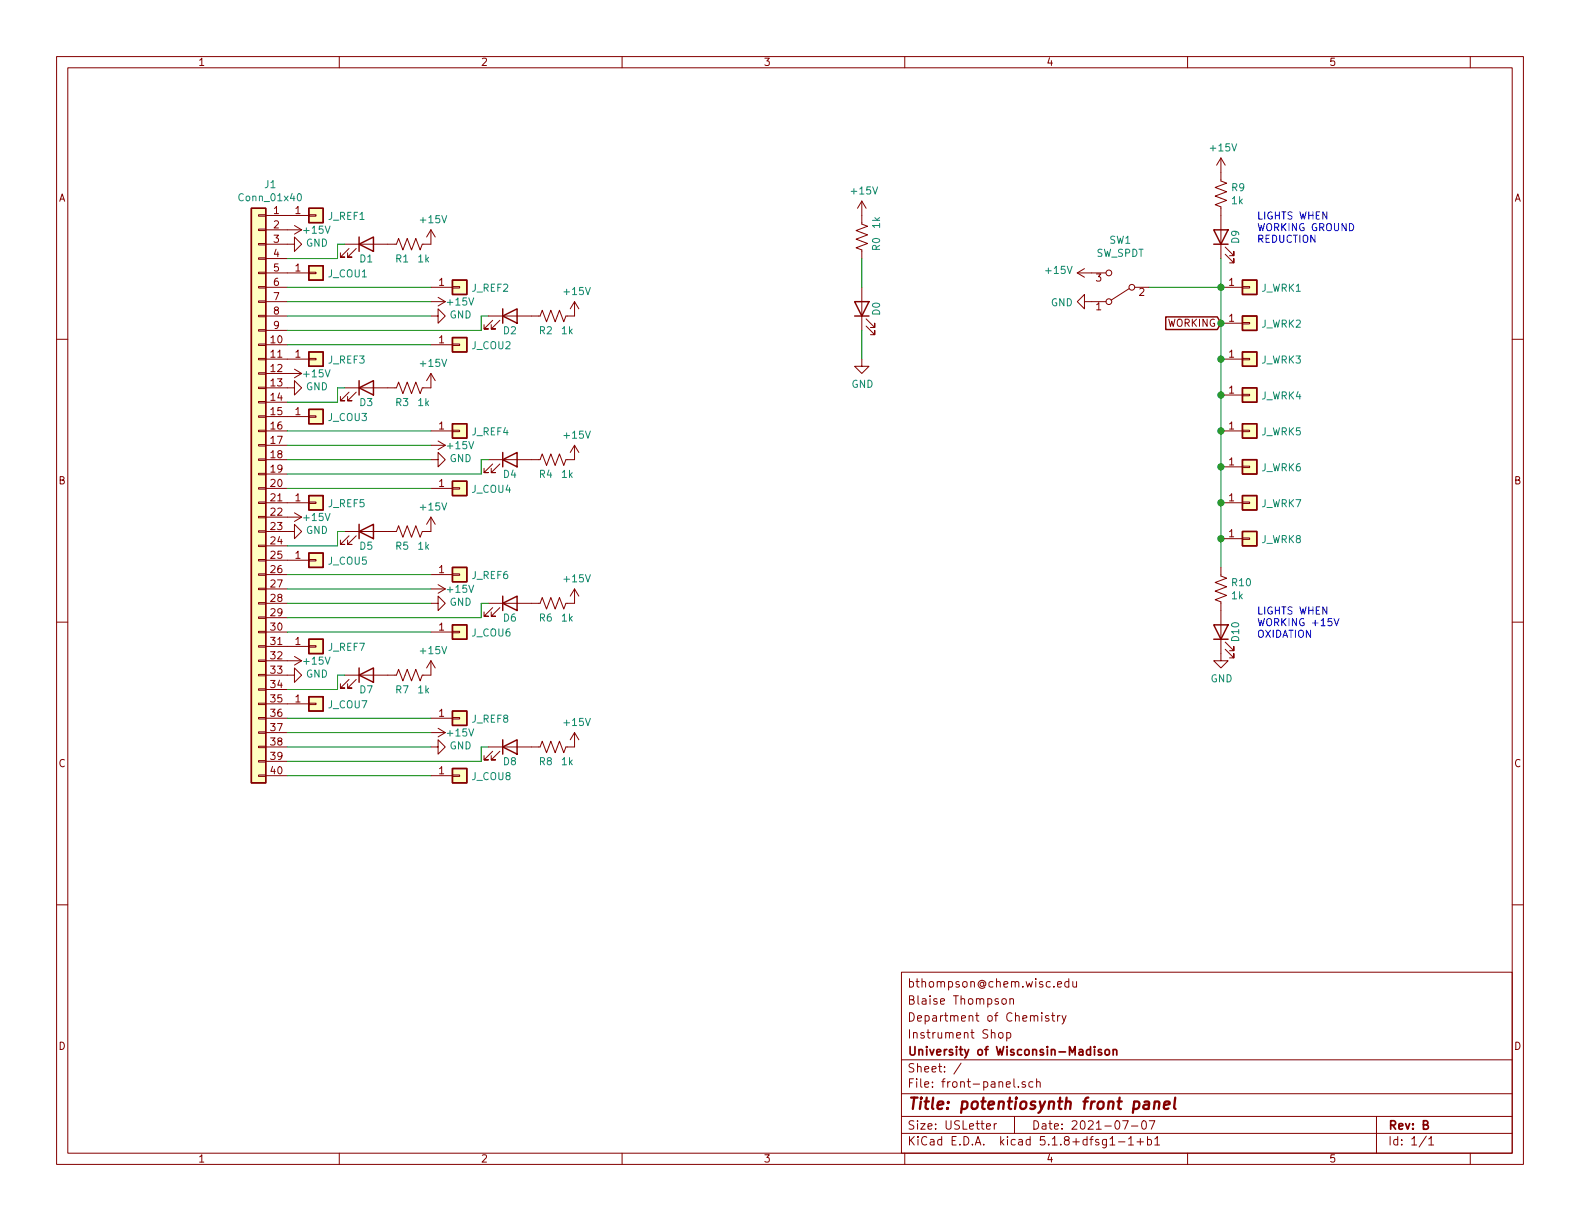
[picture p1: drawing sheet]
EESchema Schematic File Version 4
EELAYER 30 0
EELAYER END
$Descr USLetter 11000 8500
encoding utf-8
Sheet 1 1
Title "potentiosynth front panel"
Date "2021-07-07"
Rev "B"
Comp "University of Wisconsin-Madison"
Comment1 "Instrument Shop"
Comment2 "Department of Chemistry"
Comment3 "Blaise Thompson"
Comment4 "bthompson@chem.wisc.edu"
$EndDescr
$Comp
L Connector_Generic:Conn_01x01 J_REF1
U 1 1
P 2200 1500
F 0 "J_REF1" H 2280 1496 50  0000 L CNN
F 1 "Conn_01x01" H 2280 1451 50  0001 L CNN
F 2 "Connector:Banana_Jack_1Pin" H 2200 1500 50  0001 C CNN
F 3 "~" H 2200 1500 50  0001 C CNN
	1    2200 1500
	1    0    0    -1  
$EndComp
$Comp
L Device:R_US R1
U 1 1
P 2850 1700
F 0 "R1" V 2950 1650 50  0000 C CNN
F 1 "1k" V 2950 1800 50  0000 C CNN
F 2 "Resistor_SMD:R_1206_3216Metric" V 2890 1690 50  0001 C CNN
F 3 "~" H 2850 1700 50  0001 C CNN
	1    2850 1700
	0    1    1    0   
$EndComp
$Comp
L Device:LED D1
U 1 1
P 2550 1700
F 0 "D1" H 2550 1600 50  0000 C CNN
F 1 "LED" H 2550 1550 50  0001 C CNN
F 2 "Diode_SMD:D_1206_3216Metric" H 2550 1700 50  0001 C CNN
F 3 "~" H 2550 1700 50  0001 C CNN
	1    2550 1700
	1    0    0    -1  
$EndComp
$Comp
L Connector_Generic:Conn_01x40 J1
U 1 1
P 1800 3400
F 0 "J1" H 1718 5517 50  0000 C CNN
F 1 "Conn_01x40" H 1718 5426 50  0000 C CNN
F 2 "Connector_PinHeader_2.54mm:PinHeader_1x40_P2.54mm_Vertical" H 1800 3400 50  0001 C CNN
F 3 "~" H 1800 3400 50  0001 C CNN
	1    1800 3400
	-1   0    0    -1  
$EndComp
$Comp
L power:GND #PWR02
U 1 1
P 2000 1700
F 0 "#PWR02" H 2000 1450 50  0001 C CNN
F 1 "GND" V 2005 1572 50  0000 R CNN
F 2 "" H 2000 1700 50  0001 C CNN
F 3 "" H 2000 1700 50  0001 C CNN
	1    2000 1700
	0    -1   -1   0   
$EndComp
$Comp
L power:+15V #PWR01
U 1 1
P 2000 1600
F 0 "#PWR01" H 2000 1450 50  0001 C CNN
F 1 "+15V" V 2000 1700 50  0000 L CNN
F 2 "" H 2000 1600 50  0001 C CNN
F 3 "" H 2000 1600 50  0001 C CNN
	1    2000 1600
	0    1    1    0   
$EndComp
$Comp
L Connector_Generic:Conn_01x01 J_COU1
U 1 1
P 2200 1900
F 0 "J_COU1" H 2280 1896 50  0000 L CNN
F 1 "Conn_01x01" H 2280 1851 50  0001 L CNN
F 2 "Connector:Banana_Jack_1Pin" H 2200 1900 50  0001 C CNN
F 3 "~" H 2200 1900 50  0001 C CNN
	1    2200 1900
	1    0    0    -1  
$EndComp
$Comp
L power:+15V #PWR03
U 1 1
P 3000 1700
F 0 "#PWR03" H 3000 1550 50  0001 C CNN
F 1 "+15V" H 3015 1873 50  0000 C CNN
F 2 "" H 3000 1700 50  0001 C CNN
F 3 "" H 3000 1700 50  0001 C CNN
	1    3000 1700
	1    0    0    -1  
$EndComp
Wire Wire Line
	2400 1700 2350 1700
Wire Wire Line
	2350 1700 2350 1800
Wire Wire Line
	2350 1800 2000 1800
$Comp
L Connector_Generic:Conn_01x01 J_REF2
U 1 1
P 3200 2000
F 0 "J_REF2" H 3280 1996 50  0000 L CNN
F 1 "Conn_01x01" H 3280 1951 50  0001 L CNN
F 2 "Connector:Banana_Jack_1Pin" H 3200 2000 50  0001 C CNN
F 3 "~" H 3200 2000 50  0001 C CNN
	1    3200 2000
	1    0    0    -1  
$EndComp
$Comp
L Device:R_US R2
U 1 1
P 3850 2200
F 0 "R2" V 3950 2150 50  0000 C CNN
F 1 "1k" V 3950 2300 50  0000 C CNN
F 2 "Resistor_SMD:R_1206_3216Metric" V 3890 2190 50  0001 C CNN
F 3 "~" H 3850 2200 50  0001 C CNN
	1    3850 2200
	0    1    1    0   
$EndComp
$Comp
L Device:LED D2
U 1 1
P 3550 2200
F 0 "D2" H 3550 2100 50  0000 C CNN
F 1 "LED" H 3550 2050 50  0001 C CNN
F 2 "Diode_SMD:D_1206_3216Metric" H 3550 2200 50  0001 C CNN
F 3 "~" H 3550 2200 50  0001 C CNN
	1    3550 2200
	1    0    0    -1  
$EndComp
$Comp
L power:GND #PWR05
U 1 1
P 3000 2200
F 0 "#PWR05" H 3000 1950 50  0001 C CNN
F 1 "GND" V 3005 2072 50  0000 R CNN
F 2 "" H 3000 2200 50  0001 C CNN
F 3 "" H 3000 2200 50  0001 C CNN
	1    3000 2200
	0    -1   -1   0   
$EndComp
$Comp
L power:+15V #PWR04
U 1 1
P 3000 2100
F 0 "#PWR04" H 3000 1950 50  0001 C CNN
F 1 "+15V" V 3000 2200 50  0000 L CNN
F 2 "" H 3000 2100 50  0001 C CNN
F 3 "" H 3000 2100 50  0001 C CNN
	1    3000 2100
	0    1    1    0   
$EndComp
$Comp
L Connector_Generic:Conn_01x01 J_COU2
U 1 1
P 3200 2400
F 0 "J_COU2" H 3280 2396 50  0000 L CNN
F 1 "Conn_01x01" H 3280 2351 50  0001 L CNN
F 2 "Connector:Banana_Jack_1Pin" H 3200 2400 50  0001 C CNN
F 3 "~" H 3200 2400 50  0001 C CNN
	1    3200 2400
	1    0    0    -1  
$EndComp
$Comp
L power:+15V #PWR06
U 1 1
P 4000 2200
F 0 "#PWR06" H 4000 2050 50  0001 C CNN
F 1 "+15V" H 4015 2373 50  0000 C CNN
F 2 "" H 4000 2200 50  0001 C CNN
F 3 "" H 4000 2200 50  0001 C CNN
	1    4000 2200
	1    0    0    -1  
$EndComp
Wire Wire Line
	3400 2200 3350 2200
Wire Wire Line
	3350 2200 3350 2300
$Comp
L Device:R_US R3
U 1 1
P 2850 2700
F 0 "R3" V 2950 2650 50  0000 C CNN
F 1 "1k" V 2950 2800 50  0000 C CNN
F 2 "Resistor_SMD:R_1206_3216Metric" V 2890 2690 50  0001 C CNN
F 3 "~" H 2850 2700 50  0001 C CNN
	1    2850 2700
	0    1    1    0   
$EndComp
$Comp
L Device:LED D3
U 1 1
P 2550 2700
F 0 "D3" H 2550 2600 50  0000 C CNN
F 1 "LED" H 2550 2550 50  0001 C CNN
F 2 "Diode_SMD:D_1206_3216Metric" H 2550 2700 50  0001 C CNN
F 3 "~" H 2550 2700 50  0001 C CNN
	1    2550 2700
	1    0    0    -1  
$EndComp
$Comp
L power:GND #PWR08
U 1 1
P 2000 2700
F 0 "#PWR08" H 2000 2450 50  0001 C CNN
F 1 "GND" V 2005 2572 50  0000 R CNN
F 2 "" H 2000 2700 50  0001 C CNN
F 3 "" H 2000 2700 50  0001 C CNN
	1    2000 2700
	0    -1   -1   0   
$EndComp
$Comp
L power:+15V #PWR07
U 1 1
P 2000 2600
F 0 "#PWR07" H 2000 2450 50  0001 C CNN
F 1 "+15V" V 2000 2700 50  0000 L CNN
F 2 "" H 2000 2600 50  0001 C CNN
F 3 "" H 2000 2600 50  0001 C CNN
	1    2000 2600
	0    1    1    0   
$EndComp
$Comp
L Connector_Generic:Conn_01x01 J_COU3
U 1 1
P 2200 2900
F 0 "J_COU3" H 2280 2896 50  0000 L CNN
F 1 "Conn_01x01" H 2280 2851 50  0001 L CNN
F 2 "Connector:Banana_Jack_1Pin" H 2200 2900 50  0001 C CNN
F 3 "~" H 2200 2900 50  0001 C CNN
	1    2200 2900
	1    0    0    -1  
$EndComp
$Comp
L power:+15V #PWR09
U 1 1
P 3000 2700
F 0 "#PWR09" H 3000 2550 50  0001 C CNN
F 1 "+15V" H 3015 2873 50  0000 C CNN
F 2 "" H 3000 2700 50  0001 C CNN
F 3 "" H 3000 2700 50  0001 C CNN
	1    3000 2700
	1    0    0    -1  
$EndComp
Wire Wire Line
	2400 2700 2350 2700
Wire Wire Line
	2350 2700 2350 2800
Wire Wire Line
	2350 2800 2000 2800
$Comp
L Connector_Generic:Conn_01x01 J_REF4
U 1 1
P 3200 3000
F 0 "J_REF4" H 3280 2996 50  0000 L CNN
F 1 "Conn_01x01" H 3280 2951 50  0001 L CNN
F 2 "Connector:Banana_Jack_1Pin" H 3200 3000 50  0001 C CNN
F 3 "~" H 3200 3000 50  0001 C CNN
	1    3200 3000
	1    0    0    -1  
$EndComp
$Comp
L Device:R_US R4
U 1 1
P 3850 3200
F 0 "R4" V 3950 3150 50  0000 C CNN
F 1 "1k" V 3950 3300 50  0000 C CNN
F 2 "Resistor_SMD:R_1206_3216Metric" V 3890 3190 50  0001 C CNN
F 3 "~" H 3850 3200 50  0001 C CNN
	1    3850 3200
	0    1    1    0   
$EndComp
$Comp
L Device:LED D4
U 1 1
P 3550 3200
F 0 "D4" H 3550 3100 50  0000 C CNN
F 1 "LED" H 3550 3050 50  0001 C CNN
F 2 "Diode_SMD:D_1206_3216Metric" H 3550 3200 50  0001 C CNN
F 3 "~" H 3550 3200 50  0001 C CNN
	1    3550 3200
	1    0    0    -1  
$EndComp
$Comp
L power:GND #PWR011
U 1 1
P 3000 3200
F 0 "#PWR011" H 3000 2950 50  0001 C CNN
F 1 "GND" V 3005 3072 50  0000 R CNN
F 2 "" H 3000 3200 50  0001 C CNN
F 3 "" H 3000 3200 50  0001 C CNN
	1    3000 3200
	0    -1   -1   0   
$EndComp
$Comp
L power:+15V #PWR010
U 1 1
P 3000 3100
F 0 "#PWR010" H 3000 2950 50  0001 C CNN
F 1 "+15V" V 3000 3200 50  0000 L CNN
F 2 "" H 3000 3100 50  0001 C CNN
F 3 "" H 3000 3100 50  0001 C CNN
	1    3000 3100
	0    1    1    0   
$EndComp
$Comp
L Connector_Generic:Conn_01x01 J_COU4
U 1 1
P 3200 3400
F 0 "J_COU4" H 3280 3396 50  0000 L CNN
F 1 "Conn_01x01" H 3280 3351 50  0001 L CNN
F 2 "Connector:Banana_Jack_1Pin" H 3200 3400 50  0001 C CNN
F 3 "~" H 3200 3400 50  0001 C CNN
	1    3200 3400
	1    0    0    -1  
$EndComp
$Comp
L power:+15V #PWR012
U 1 1
P 4000 3200
F 0 "#PWR012" H 4000 3050 50  0001 C CNN
F 1 "+15V" H 4015 3373 50  0000 C CNN
F 2 "" H 4000 3200 50  0001 C CNN
F 3 "" H 4000 3200 50  0001 C CNN
	1    4000 3200
	1    0    0    -1  
$EndComp
Wire Wire Line
	3400 3200 3350 3200
Wire Wire Line
	3350 3200 3350 3300
$Comp
L Connector_Generic:Conn_01x01 J_REF5
U 1 1
P 2200 3500
F 0 "J_REF5" H 2280 3496 50  0000 L CNN
F 1 "Conn_01x01" H 2280 3451 50  0001 L CNN
F 2 "Connector:Banana_Jack_1Pin" H 2200 3500 50  0001 C CNN
F 3 "~" H 2200 3500 50  0001 C CNN
	1    2200 3500
	1    0    0    -1  
$EndComp
$Comp
L Device:R_US R5
U 1 1
P 2850 3700
F 0 "R5" V 2950 3650 50  0000 C CNN
F 1 "1k" V 2950 3800 50  0000 C CNN
F 2 "Resistor_SMD:R_1206_3216Metric" V 2890 3690 50  0001 C CNN
F 3 "~" H 2850 3700 50  0001 C CNN
	1    2850 3700
	0    1    1    0   
$EndComp
$Comp
L Device:LED D5
U 1 1
P 2550 3700
F 0 "D5" H 2550 3600 50  0000 C CNN
F 1 "LED" H 2550 3550 50  0001 C CNN
F 2 "Diode_SMD:D_1206_3216Metric" H 2550 3700 50  0001 C CNN
F 3 "~" H 2550 3700 50  0001 C CNN
	1    2550 3700
	1    0    0    -1  
$EndComp
$Comp
L power:GND #PWR014
U 1 1
P 2000 3700
F 0 "#PWR014" H 2000 3450 50  0001 C CNN
F 1 "GND" V 2005 3572 50  0000 R CNN
F 2 "" H 2000 3700 50  0001 C CNN
F 3 "" H 2000 3700 50  0001 C CNN
	1    2000 3700
	0    -1   -1   0   
$EndComp
$Comp
L power:+15V #PWR013
U 1 1
P 2000 3600
F 0 "#PWR013" H 2000 3450 50  0001 C CNN
F 1 "+15V" V 2000 3700 50  0000 L CNN
F 2 "" H 2000 3600 50  0001 C CNN
F 3 "" H 2000 3600 50  0001 C CNN
	1    2000 3600
	0    1    1    0   
$EndComp
$Comp
L power:+15V #PWR015
U 1 1
P 3000 3700
F 0 "#PWR015" H 3000 3550 50  0001 C CNN
F 1 "+15V" H 3015 3873 50  0000 C CNN
F 2 "" H 3000 3700 50  0001 C CNN
F 3 "" H 3000 3700 50  0001 C CNN
	1    3000 3700
	1    0    0    -1  
$EndComp
Wire Wire Line
	2400 3700 2350 3700
Wire Wire Line
	2350 3700 2350 3800
Wire Wire Line
	2350 3800 2000 3800
$Comp
L Connector_Generic:Conn_01x01 J_REF6
U 1 1
P 3200 4000
F 0 "J_REF6" H 3280 3996 50  0000 L CNN
F 1 "Conn_01x01" H 3280 3951 50  0001 L CNN
F 2 "Connector:Banana_Jack_1Pin" H 3200 4000 50  0001 C CNN
F 3 "~" H 3200 4000 50  0001 C CNN
	1    3200 4000
	1    0    0    -1  
$EndComp
$Comp
L Device:R_US R6
U 1 1
P 3850 4200
F 0 "R6" V 3950 4150 50  0000 C CNN
F 1 "1k" V 3950 4300 50  0000 C CNN
F 2 "Resistor_SMD:R_1206_3216Metric" V 3890 4190 50  0001 C CNN
F 3 "~" H 3850 4200 50  0001 C CNN
	1    3850 4200
	0    1    1    0   
$EndComp
$Comp
L Device:LED D6
U 1 1
P 3550 4200
F 0 "D6" H 3550 4100 50  0000 C CNN
F 1 "LED" H 3550 4050 50  0001 C CNN
F 2 "Diode_SMD:D_1206_3216Metric" H 3550 4200 50  0001 C CNN
F 3 "~" H 3550 4200 50  0001 C CNN
	1    3550 4200
	1    0    0    -1  
$EndComp
$Comp
L power:GND #PWR017
U 1 1
P 3000 4200
F 0 "#PWR017" H 3000 3950 50  0001 C CNN
F 1 "GND" V 3005 4072 50  0000 R CNN
F 2 "" H 3000 4200 50  0001 C CNN
F 3 "" H 3000 4200 50  0001 C CNN
	1    3000 4200
	0    -1   -1   0   
$EndComp
$Comp
L power:+15V #PWR016
U 1 1
P 3000 4100
F 0 "#PWR016" H 3000 3950 50  0001 C CNN
F 1 "+15V" V 3000 4200 50  0000 L CNN
F 2 "" H 3000 4100 50  0001 C CNN
F 3 "" H 3000 4100 50  0001 C CNN
	1    3000 4100
	0    1    1    0   
$EndComp
$Comp
L Connector_Generic:Conn_01x01 J_COU6
U 1 1
P 3200 4400
F 0 "J_COU6" H 3280 4396 50  0000 L CNN
F 1 "Conn_01x01" H 3280 4351 50  0001 L CNN
F 2 "Connector:Banana_Jack_1Pin" H 3200 4400 50  0001 C CNN
F 3 "~" H 3200 4400 50  0001 C CNN
	1    3200 4400
	1    0    0    -1  
$EndComp
$Comp
L power:+15V #PWR018
U 1 1
P 4000 4200
F 0 "#PWR018" H 4000 4050 50  0001 C CNN
F 1 "+15V" H 4015 4373 50  0000 C CNN
F 2 "" H 4000 4200 50  0001 C CNN
F 3 "" H 4000 4200 50  0001 C CNN
	1    4000 4200
	1    0    0    -1  
$EndComp
Wire Wire Line
	3400 4200 3350 4200
Wire Wire Line
	3350 4200 3350 4300
$Comp
L Connector_Generic:Conn_01x01 J_REF7
U 1 1
P 2200 4500
F 0 "J_REF7" H 2280 4496 50  0000 L CNN
F 1 "Conn_01x01" H 2280 4451 50  0001 L CNN
F 2 "Connector:Banana_Jack_1Pin" H 2200 4500 50  0001 C CNN
F 3 "~" H 2200 4500 50  0001 C CNN
	1    2200 4500
	1    0    0    -1  
$EndComp
$Comp
L Device:R_US R7
U 1 1
P 2850 4700
F 0 "R7" V 2950 4650 50  0000 C CNN
F 1 "1k" V 2950 4800 50  0000 C CNN
F 2 "Resistor_SMD:R_1206_3216Metric" V 2890 4690 50  0001 C CNN
F 3 "~" H 2850 4700 50  0001 C CNN
	1    2850 4700
	0    1    1    0   
$EndComp
$Comp
L Device:LED D7
U 1 1
P 2550 4700
F 0 "D7" H 2550 4600 50  0000 C CNN
F 1 "LED" H 2550 4550 50  0001 C CNN
F 2 "Diode_SMD:D_1206_3216Metric" H 2550 4700 50  0001 C CNN
F 3 "~" H 2550 4700 50  0001 C CNN
	1    2550 4700
	1    0    0    -1  
$EndComp
$Comp
L power:GND #PWR020
U 1 1
P 2000 4700
F 0 "#PWR020" H 2000 4450 50  0001 C CNN
F 1 "GND" V 2005 4572 50  0000 R CNN
F 2 "" H 2000 4700 50  0001 C CNN
F 3 "" H 2000 4700 50  0001 C CNN
	1    2000 4700
	0    -1   -1   0   
$EndComp
$Comp
L power:+15V #PWR019
U 1 1
P 2000 4600
F 0 "#PWR019" H 2000 4450 50  0001 C CNN
F 1 "+15V" V 2000 4700 50  0000 L CNN
F 2 "" H 2000 4600 50  0001 C CNN
F 3 "" H 2000 4600 50  0001 C CNN
	1    2000 4600
	0    1    1    0   
$EndComp
$Comp
L Connector_Generic:Conn_01x01 J_COU7
U 1 1
P 2200 4900
F 0 "J_COU7" H 2280 4896 50  0000 L CNN
F 1 "Conn_01x01" H 2280 4851 50  0001 L CNN
F 2 "Connector:Banana_Jack_1Pin" H 2200 4900 50  0001 C CNN
F 3 "~" H 2200 4900 50  0001 C CNN
	1    2200 4900
	1    0    0    -1  
$EndComp
$Comp
L power:+15V #PWR021
U 1 1
P 3000 4700
F 0 "#PWR021" H 3000 4550 50  0001 C CNN
F 1 "+15V" H 3015 4873 50  0000 C CNN
F 2 "" H 3000 4700 50  0001 C CNN
F 3 "" H 3000 4700 50  0001 C CNN
	1    3000 4700
	1    0    0    -1  
$EndComp
Wire Wire Line
	2400 4700 2350 4700
Wire Wire Line
	2350 4700 2350 4800
Wire Wire Line
	2350 4800 2000 4800
$Comp
L Connector_Generic:Conn_01x01 J_REF8
U 1 1
P 3200 5000
F 0 "J_REF8" H 3280 4996 50  0000 L CNN
F 1 "Conn_01x01" H 3280 4951 50  0001 L CNN
F 2 "Connector:Banana_Jack_1Pin" H 3200 5000 50  0001 C CNN
F 3 "~" H 3200 5000 50  0001 C CNN
	1    3200 5000
	1    0    0    -1  
$EndComp
$Comp
L Device:R_US R8
U 1 1
P 3850 5200
F 0 "R8" V 3950 5150 50  0000 C CNN
F 1 "1k" V 3950 5300 50  0000 C CNN
F 2 "Resistor_SMD:R_1206_3216Metric" V 3890 5190 50  0001 C CNN
F 3 "~" H 3850 5200 50  0001 C CNN
	1    3850 5200
	0    1    1    0   
$EndComp
$Comp
L Device:LED D8
U 1 1
P 3550 5200
F 0 "D8" H 3550 5100 50  0000 C CNN
F 1 "LED" H 3550 5050 50  0001 C CNN
F 2 "Diode_SMD:D_1206_3216Metric" H 3550 5200 50  0001 C CNN
F 3 "~" H 3550 5200 50  0001 C CNN
	1    3550 5200
	1    0    0    -1  
$EndComp
$Comp
L power:GND #PWR023
U 1 1
P 3000 5200
F 0 "#PWR023" H 3000 4950 50  0001 C CNN
F 1 "GND" V 3005 5072 50  0000 R CNN
F 2 "" H 3000 5200 50  0001 C CNN
F 3 "" H 3000 5200 50  0001 C CNN
	1    3000 5200
	0    -1   -1   0   
$EndComp
$Comp
L power:+15V #PWR022
U 1 1
P 3000 5100
F 0 "#PWR022" H 3000 4950 50  0001 C CNN
F 1 "+15V" V 3000 5200 50  0000 L CNN
F 2 "" H 3000 5100 50  0001 C CNN
F 3 "" H 3000 5100 50  0001 C CNN
	1    3000 5100
	0    1    1    0   
$EndComp
$Comp
L Connector_Generic:Conn_01x01 J_COU8
U 1 1
P 3200 5400
F 0 "J_COU8" H 3280 5396 50  0000 L CNN
F 1 "Conn_01x01" H 3280 5351 50  0001 L CNN
F 2 "Connector:Banana_Jack_1Pin" H 3200 5400 50  0001 C CNN
F 3 "~" H 3200 5400 50  0001 C CNN
	1    3200 5400
	1    0    0    -1  
$EndComp
$Comp
L power:+15V #PWR024
U 1 1
P 4000 5200
F 0 "#PWR024" H 4000 5050 50  0001 C CNN
F 1 "+15V" H 4015 5373 50  0000 C CNN
F 2 "" H 4000 5200 50  0001 C CNN
F 3 "" H 4000 5200 50  0001 C CNN
	1    4000 5200
	1    0    0    -1  
$EndComp
Wire Wire Line
	3400 5200 3350 5200
Wire Wire Line
	3350 5200 3350 5300
Wire Wire Line
	3000 2000 2000 2000
Wire Wire Line
	2000 2100 3000 2100
Wire Wire Line
	3000 2200 2000 2200
Wire Wire Line
	2000 2300 3350 2300
Wire Wire Line
	3000 2400 2000 2400
Wire Wire Line
	3000 3000 2000 3000
Wire Wire Line
	2000 3100 3000 3100
Wire Wire Line
	3000 3200 2000 3200
Wire Wire Line
	2000 3300 3350 3300
Wire Wire Line
	2000 3400 3000 3400
Wire Wire Line
	3000 4000 2000 4000
Wire Wire Line
	2000 4100 3000 4100
Wire Wire Line
	3000 4200 2000 4200
Wire Wire Line
	2000 4300 3350 4300
Wire Wire Line
	3000 5000 2000 5000
Wire Wire Line
	2000 5100 3000 5100
Wire Wire Line
	3000 5200 2000 5200
Wire Wire Line
	2000 5300 3350 5300
Wire Wire Line
	3000 5400 2000 5400
$Comp
L Device:R_US R0
U 1 1
P 6000 1650
F 0 "R0" V 6100 1600 50  0000 C CNN
F 1 "1k" V 6100 1750 50  0000 C CNN
F 2 "Resistor_SMD:R_1206_3216Metric" V 6040 1640 50  0001 C CNN
F 3 "~" H 6000 1650 50  0001 C CNN
	1    6000 1650
	1    0    0    -1  
$EndComp
$Comp
L Device:LED D0
U 1 1
P 6000 2150
F 0 "D0" H 6000 2050 50  0000 C CNN
F 1 "LED" H 6000 2000 50  0001 C CNN
F 2 "Diode_SMD:D_1206_3216Metric" H 6000 2150 50  0001 C CNN
F 3 "~" H 6000 2150 50  0001 C CNN
	1    6000 2150
	0    -1   -1   0   
$EndComp
$Comp
L power:+15V #PWR0101
U 1 1
P 6000 1500
F 0 "#PWR0101" H 6000 1350 50  0001 C CNN
F 1 "+15V" H 6015 1673 50  0000 C CNN
F 2 "" H 6000 1500 50  0001 C CNN
F 3 "" H 6000 1500 50  0001 C CNN
	1    6000 1500
	1    0    0    -1  
$EndComp
$Comp
L power:GND #PWR0102
U 1 1
P 6000 2500
F 0 "#PWR0102" H 6000 2250 50  0001 C CNN
F 1 "GND" H 6005 2327 50  0000 C CNN
F 2 "" H 6000 2500 50  0001 C CNN
F 3 "" H 6000 2500 50  0001 C CNN
	1    6000 2500
	1    0    0    -1  
$EndComp
Wire Wire Line
	6000 2500 6000 2300
Wire Wire Line
	6000 2000 6000 1800
Wire Wire Line
	3000 4400 2000 4400
$Comp
L Connector_Generic:Conn_01x01 J_COU5
U 1 1
P 2200 3900
F 0 "J_COU5" H 2280 3896 50  0000 L CNN
F 1 "Conn_01x01" H 2280 3851 50  0001 L CNN
F 2 "Connector:Banana_Jack_1Pin" H 2200 3900 50  0001 C CNN
F 3 "~" H 2200 3900 50  0001 C CNN
	1    2200 3900
	1    0    0    -1  
$EndComp
$Comp
L Connector_Generic:Conn_01x01 J_REF3
U 1 1
P 2200 2500
F 0 "J_REF3" H 2280 2496 50  0000 L CNN
F 1 "Conn_01x01" H 2280 2451 50  0001 L CNN
F 2 "Connector:Banana_Jack_1Pin" H 2200 2500 50  0001 C CNN
F 3 "~" H 2200 2500 50  0001 C CNN
	1    2200 2500
	1    0    0    -1  
$EndComp
$Comp
L Connector_Generic:Conn_01x01 J_WRK1
U 1 1
P 8700 2000
F 0 "J_WRK1" H 8780 1996 50  0000 L CNN
F 1 "Conn_01x01" H 8780 1951 50  0001 L CNN
F 2 "Connector:Banana_Jack_1Pin" H 8700 2000 50  0001 C CNN
F 3 "~" H 8700 2000 50  0001 C CNN
	1    8700 2000
	1    0    0    -1  
$EndComp
$Comp
L Connector_Generic:Conn_01x01 J_WRK2
U 1 1
P 8700 2250
F 0 "J_WRK2" H 8780 2246 50  0000 L CNN
F 1 "Conn_01x01" H 8780 2201 50  0001 L CNN
F 2 "Connector:Banana_Jack_1Pin" H 8700 2250 50  0001 C CNN
F 3 "~" H 8700 2250 50  0001 C CNN
	1    8700 2250
	1    0    0    -1  
$EndComp
$Comp
L Connector_Generic:Conn_01x01 J_WRK3
U 1 1
P 8700 2500
F 0 "J_WRK3" H 8780 2496 50  0000 L CNN
F 1 "Conn_01x01" H 8780 2451 50  0001 L CNN
F 2 "Connector:Banana_Jack_1Pin" H 8700 2500 50  0001 C CNN
F 3 "~" H 8700 2500 50  0001 C CNN
	1    8700 2500
	1    0    0    -1  
$EndComp
$Comp
L Connector_Generic:Conn_01x01 J_WRK4
U 1 1
P 8700 2750
F 0 "J_WRK4" H 8780 2746 50  0000 L CNN
F 1 "Conn_01x01" H 8780 2701 50  0001 L CNN
F 2 "Connector:Banana_Jack_1Pin" H 8700 2750 50  0001 C CNN
F 3 "~" H 8700 2750 50  0001 C CNN
	1    8700 2750
	1    0    0    -1  
$EndComp
$Comp
L Connector_Generic:Conn_01x01 J_WRK5
U 1 1
P 8700 3000
F 0 "J_WRK5" H 8780 2996 50  0000 L CNN
F 1 "Conn_01x01" H 8780 2951 50  0001 L CNN
F 2 "Connector:Banana_Jack_1Pin" H 8700 3000 50  0001 C CNN
F 3 "~" H 8700 3000 50  0001 C CNN
	1    8700 3000
	1    0    0    -1  
$EndComp
$Comp
L Connector_Generic:Conn_01x01 J_WRK6
U 1 1
P 8700 3250
F 0 "J_WRK6" H 8780 3246 50  0000 L CNN
F 1 "Conn_01x01" H 8780 3201 50  0001 L CNN
F 2 "Connector:Banana_Jack_1Pin" H 8700 3250 50  0001 C CNN
F 3 "~" H 8700 3250 50  0001 C CNN
	1    8700 3250
	1    0    0    -1  
$EndComp
$Comp
L Connector_Generic:Conn_01x01 J_WRK7
U 1 1
P 8700 3500
F 0 "J_WRK7" H 8780 3496 50  0000 L CNN
F 1 "Conn_01x01" H 8780 3451 50  0001 L CNN
F 2 "Connector:Banana_Jack_1Pin" H 8700 3500 50  0001 C CNN
F 3 "~" H 8700 3500 50  0001 C CNN
	1    8700 3500
	1    0    0    -1  
$EndComp
$Comp
L Connector_Generic:Conn_01x01 J_WRK8
U 1 1
P 8700 3750
F 0 "J_WRK8" H 8780 3746 50  0000 L CNN
F 1 "Conn_01x01" H 8780 3701 50  0001 L CNN
F 2 "Connector:Banana_Jack_1Pin" H 8700 3750 50  0001 C CNN
F 3 "~" H 8700 3750 50  0001 C CNN
	1    8700 3750
	1    0    0    -1  
$EndComp
$Comp
L Switch:SW_SPDT SW1
U 1 1
P 7800 2000
F 0 "SW1" H 7800 1675 50  0000 C CNN
F 1 "SW_SPDT" H 7800 1766 50  0000 C CNN
F 2 "Connector_PinHeader_2.54mm:PinHeader_1x03_P2.54mm_Horizontal" H 7800 2000 50  0001 C CNN
F 3 "~" H 7800 2000 50  0001 C CNN
	1    7800 2000
	-1   0    0    1   
$EndComp
$Comp
L power:+15V #PWR025
U 1 1
P 8500 1200
F 0 "#PWR025" H 8500 1050 50  0001 C CNN
F 1 "+15V" H 8515 1373 50  0000 C CNN
F 2 "" H 8500 1200 50  0001 C CNN
F 3 "" H 8500 1200 50  0001 C CNN
	1    8500 1200
	1    0    0    -1  
$EndComp
$Comp
L Device:LED D9
U 1 1
P 8500 1650
F 0 "D9" H 8500 1550 50  0000 C CNN
F 1 "LED" H 8500 1500 50  0001 C CNN
F 2 "Diode_SMD:D_1206_3216Metric" H 8500 1650 50  0001 C CNN
F 3 "~" H 8500 1650 50  0001 C CNN
	1    8500 1650
	0    -1   -1   0   
$EndComp
$Comp
L Device:R_US R10
U 1 1
P 8500 4100
F 0 "R10" H 8568 4146 50  0000 L CNN
F 1 "1k" H 8568 4055 50  0000 L CNN
F 2 "Resistor_SMD:R_1206_3216Metric" V 8540 4090 50  0001 C CNN
F 3 "~" H 8500 4100 50  0001 C CNN
	1    8500 4100
	1    0    0    -1  
$EndComp
$Comp
L Device:LED D10
U 1 1
P 8500 4400
F 0 "D10" H 8500 4300 50  0000 C CNN
F 1 "LED" H 8500 4250 50  0001 C CNN
F 2 "Diode_SMD:D_1206_3216Metric" H 8500 4400 50  0001 C CNN
F 3 "~" H 8500 4400 50  0001 C CNN
	1    8500 4400
	0    -1   -1   0   
$EndComp
$Comp
L power:GND #PWR028
U 1 1
P 8500 4550
F 0 "#PWR028" H 8500 4300 50  0001 C CNN
F 1 "GND" H 8505 4377 50  0000 C CNN
F 2 "" H 8500 4550 50  0001 C CNN
F 3 "" H 8500 4550 50  0001 C CNN
	1    8500 4550
	1    0    0    -1  
$EndComp
Wire Wire Line
	8500 1800 8500 2000
Connection ~ 8500 2000
Wire Wire Line
	8500 2000 8500 2250
Connection ~ 8500 2250
Wire Wire Line
	8500 2250 8500 2500
Connection ~ 8500 2500
Wire Wire Line
	8500 2500 8500 2750
Connection ~ 8500 2750
Wire Wire Line
	8500 2750 8500 3000
Connection ~ 8500 3000
Wire Wire Line
	8500 3000 8500 3250
Connection ~ 8500 3250
Wire Wire Line
	8500 3250 8500 3500
Connection ~ 8500 3500
Wire Wire Line
	8500 3500 8500 3750
Connection ~ 8500 3750
Wire Wire Line
	8500 3750 8500 3950
Wire Wire Line
	8500 2000 8000 2000
$Comp
L power:GND #PWR027
U 1 1
P 7600 2100
F 0 "#PWR027" H 7600 1850 50  0001 C CNN
F 1 "GND" V 7605 1972 50  0000 R CNN
F 2 "" H 7600 2100 50  0001 C CNN
F 3 "" H 7600 2100 50  0001 C CNN
	1    7600 2100
	0    1    1    0   
$EndComp
$Comp
L power:+15V #PWR026
U 1 1
P 7600 1900
F 0 "#PWR026" H 7600 1750 50  0001 C CNN
F 1 "+15V" V 7615 2028 50  0000 L CNN
F 2 "" H 7600 1900 50  0001 C CNN
F 3 "" H 7600 1900 50  0001 C CNN
	1    7600 1900
	0    -1   -1   0   
$EndComp
$Comp
L Device:R_US R9
U 1 1
P 8500 1350
F 0 "R9" H 8568 1396 50  0000 L CNN
F 1 "1k" H 8568 1305 50  0000 L CNN
F 2 "Resistor_SMD:R_1206_3216Metric" V 8540 1340 50  0001 C CNN
F 3 "~" H 8500 1350 50  0001 C CNN
	1    8500 1350
	1    0    0    -1  
$EndComp
Text Notes 8750 1700 0    50   ~ 0
LIGHTS WHEN\nWORKING GROUND\nREDUCTION
Text Notes 8750 4450 0    50   ~ 0
LIGHTS WHEN\nWORKING +15V\nOXIDATION
Text GLabel 8500 2250 0    50   Input ~ 0
WORKING
$EndSCHEMATC
